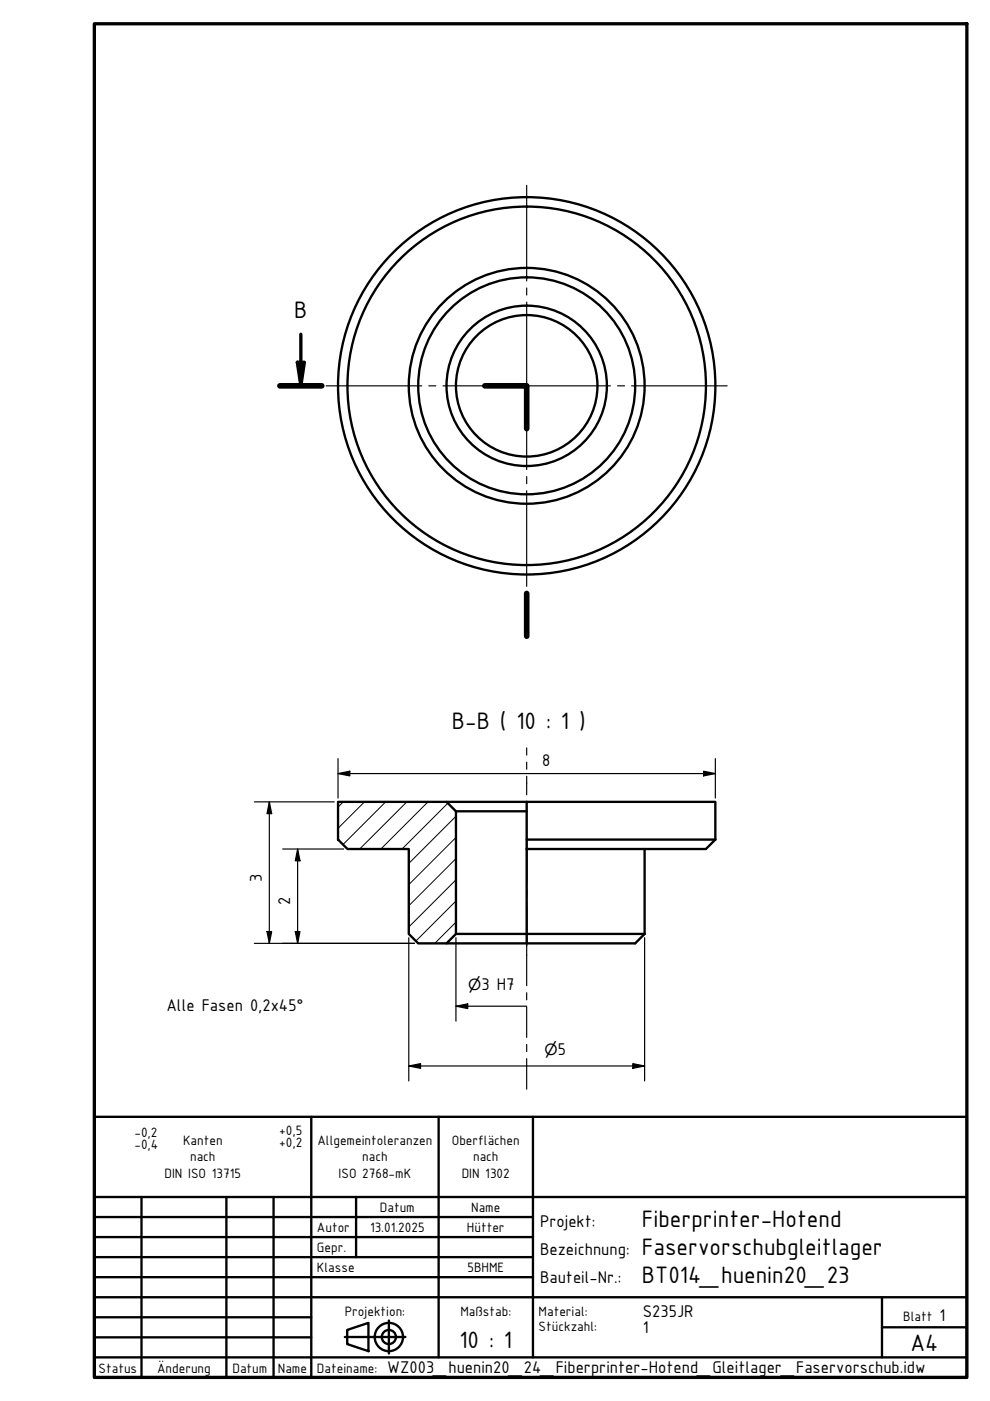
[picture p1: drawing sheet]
<svg xmlns="http://www.w3.org/2000/svg" width="210mm" height="297mm" viewBox="0 0 210 297" stroke-linecap="round" stroke-linejoin="round" font-family="sans-serif">
<!-- layer: Schraffur (DIN) -->
<path d="M72.8 170l-1.1 1.1M77.3 170l-5.6 5.6M81.8 170l-9.1 9.1M86.3 170l-10 10M90.7 170l-9.9 10M95 170.3l-9.8 9.7M96.7 177.6l-10 10M96.7 173.1l-10 10M96.7 195.5l-4.5 4.5M96.7 191l-8.5 8.5M96.7 186.5l-10 10M96.7 182l-10 10" fill="none" stroke="#000" stroke-width=".21"/>
<!-- layer: Sichtbare Kanten(DIN) -->
<g fill="none" stroke="#000" stroke-width=".5">
<path d="M71.7 170h23l2 2v26l-2 2h-6l-2-2v-18h-13l-2-2zM94.7 170h17M96.7 172h15M111.7 170v10M111.7 170h40v8M111.7 178h40M151.7 178l-2 2h-38M96.7 198h40M111.7 180v20M136.7 198l-2 2h-40M136.7 180v18"/>
<circle cx="111.7" cy="81.8" r="25"/>
<circle cx="111.7" cy="81.8" r="23"/>
<circle cx="111.7" cy="81.8" r="17"/>
<circle cx="111.7" cy="81.8" r="15"/>
<circle cx="111.7" cy="81.8" r="40"/>
<circle cx="111.7" cy="81.8" r="38"/>
</g>
<!-- layer: Schnittansichtslinien(DIN) -->
<path d="M59.3 81.8h8.9M102.8 81.8h8.9v9.1M111.7 125.8v9.1" fill="none" stroke="#000" stroke-width="1.2"/>
<path d="M63 76.8h1.5l-.7 5zM63.8 70.9v10.9" fill="none" stroke="#000" stroke-width=".7"/>
<path d="M63 76.8h1.5l-.7 5z" fill-rule="evenodd" fill="#000"/>
<!-- layer: Rahmen (DIN) -->
<path d="M20 5h185v287h-185z" fill="none" stroke="#000" stroke-width=".7"/>
<!-- layer: Titel (DIN) -->
<g fill="none" stroke="#000" stroke-width=".5">
<path d="M20 236.8h185v55.2h-185zM66 236.8v55.2M93 236.8v51M113 236.8v51M20 258h93M20 253.8h185M30 253.8v38.2M48 253.8v38.2M58 253.8v38.2M75.5 253.8v12.7M20 266.5h93M20 262.3h93"/>
<path d="M20 275h185M20 270.8h93M20 279.3h46M82.4 280v7M187 275v12.8M20 287.8h185M20 283.5h46M73.1 283.5h12.8M73.6 282l4.5-1.5v6l-4.5-1.5zM187 281.4h18"/>
<circle cx="82.4" cy="283.5" r="3"/>
<circle cx="82.4" cy="283.5" r="1.5"/>
</g>
<!-- layer: Mittellinie(DIN) -->
<path d="M111.7 158.6v1.5M111.7 161.6v1.5M111.7 164.6v3.9M111.7 177.5v10M111.7 188.3v2.2M111.7 191.3v17.7M111.7 210.5v1.5M111.7 213.5v6.5M111.7 221.5v1.5M111.7 224.5v6.4" fill="none" stroke="#000" stroke-width=".25"/>
<!-- layer: Mittelpunktmarkierung(DIN) -->
<path d="M111.7 39.3v20.3M111.7 61.1v1.5M111.7 64.1v35.5M69.2 81.8h20.2M90.9 81.8h1.5M93.9 81.8h35.5M130.9 81.8h1.5M133.9 81.8h20.3M111.7 101.1v1.5M111.7 104.1v20.2" fill="none" stroke="#000" stroke-width=".25"/>
<g fill="none" stroke="#000" stroke-width=".25">
<path d="M53.9 170h17M57.1 170l.5 2.5h-1zM57.1 170v30M71.7 164l2.5-.5v1zM71.7 164h80M71.7 160.8v8.4M149.2 163.5l2.5 .5-2.5 .5zM151.7 160.8v8.4M56.6 197.5h1l-.5 2.5zM59.9 180h13M62.6 197.5h1l-.5 2.5zM63.1 180l.5 2.5h-1z"/>
<path d="M63.1 180v20M86.7 198.8v30.4M96.7 198.8v17.7M136.7 198.8v30.4M53.9 200h34M96.7 213.3l2.5-.5v1zM96.7 213.3h15M86.7 226l2.5-.5v1zM86.7 226h50M134.2 225.5l2.5 .5-2.5 .5z"/>
</g>
<g fill="#000">
<path d="M57.1 170l.5 2.5h-1z" fill-rule="evenodd"/>
<path d="M71.7 164l2.5-.5v1z" fill-rule="evenodd"/>
<path d="M149.2 163.5l2.5 .5-2.5 .5z" fill-rule="evenodd"/>
<path d="M56.6 197.5h1l-.5 2.5z" fill-rule="evenodd"/>
<path d="M62.6 197.5h1l-.5 2.5z" fill-rule="evenodd"/>
<path d="M63.1 180l.5 2.5h-1z" fill-rule="evenodd"/>
<path d="M96.7 213.3l2.5-.5v1z" fill-rule="evenodd"/>
<path d="M86.7 226l2.5-.5v1z" fill-rule="evenodd"/>
<path d="M134.2 225.5l2.5 .5-2.5 .5z" fill-rule="evenodd"/>
</g>
<g font-size="5.4">
<text x="62.4" y="67.4">B</text>
<text x="95.8" y="154.5">B-B ( 10 : 1 )</text>
<text x="136.1" y="260.2">Fiberprinter-Hotend</text>
<text x="136.1" y="266.2">Faservorschubgleitlager</text>
<text x="136.1" y="272.1">BT014_huenin20_23</text>
<text x="97.4" y="285.8">10 : 1</text>
<text x="193" y="286.5">A4</text>
</g>
<g font-size="3.9">
<text x="115" y="162.4">8</text>
<text x="55.5" y="187" transform="rotate(-90 55.5 187)">3</text>
<text x="61.5" y="192" transform="rotate(-90 61.5 192)">2</text>
<text x="102.1" y="209.9">3 H7</text>
<text x="35.3" y="214.4">Alle Fasen 0,2x45°</text>
<text x="118.3" y="223.8">5</text>
<text x="114.5" y="260.2">Projekt:</text>
<text x="114.5" y="266.2">Bezeichnung:</text>
<text x="114.5" y="272.1">Bauteil-Nr.:</text>
<text x="136.3" y="279.3">S235JR</text>
<text x="199.2" y="280.1">1</text>
<text x="136.3" y="282.5">1</text>
<text x="82.1" y="291">WZ003_huenin20_24_Fiberprinter-Hotend_Gleitlager_Faservorschub.idw</text>
</g>
<g font-size="3.3">
<text x="99.3" y="209.9">⌀</text>
<text x="115.5" y="223.8">⌀</text>
</g>
<g font-size="3.1">
<text x="28.5" y="241.1">-0,2</text>
<text x="28.5" y="243.6">-0,4</text>
<text x="38.8" y="242.8">Kanten</text>
<text x="59.2" y="240.6">+0,5</text>
<text x="59.2" y="243.1">+0,2</text>
<text x="67.3" y="242.8">Allgemeintoleranzen</text>
<text x="95.8" y="242.8">Oberflächen</text>
<text x="34.9" y="249.8">DIN ISO 13715</text>
<text x="40.3" y="246.1">nach</text>
<text x="71.8" y="249.8">ISO 2768-mK</text>
<text x="76.8" y="246.1">nach</text>
<text x="97.9" y="249.8">DIN 1302</text>
<text x="100.3" y="246.1">nach</text>
<text x="80.5" y="257">Datum</text>
<text x="99.9" y="257">Name</text>
<text x="67.2" y="261.3">Autor</text>
<text x="78.5" y="261.3">13.01.2025</text>
<text x="99" y="261.3">Hütter</text>
<text x="67.2" y="265.5">Gepr.</text>
<text x="67.2" y="269.8">Klasse</text>
<text x="99.1" y="269.8">5BHME</text>
<text x="73.1" y="279">Projektion:</text>
<text x="97.6" y="279">Maßstab:</text>
<text x="114.2" y="279">Material:</text>
<text x="191.5" y="280.1">Blatt</text>
<text x="114.2" y="282.3">Stückzahl:</text>
<text x="20.9" y="291">Status</text>
<text x="33.3" y="291">Änderung</text>
<text x="49.3" y="291">Datum</text>
<text x="58.9" y="291">Name</text>
<text x="67.2" y="291">Dateiname:</text>
</g>
</svg>
